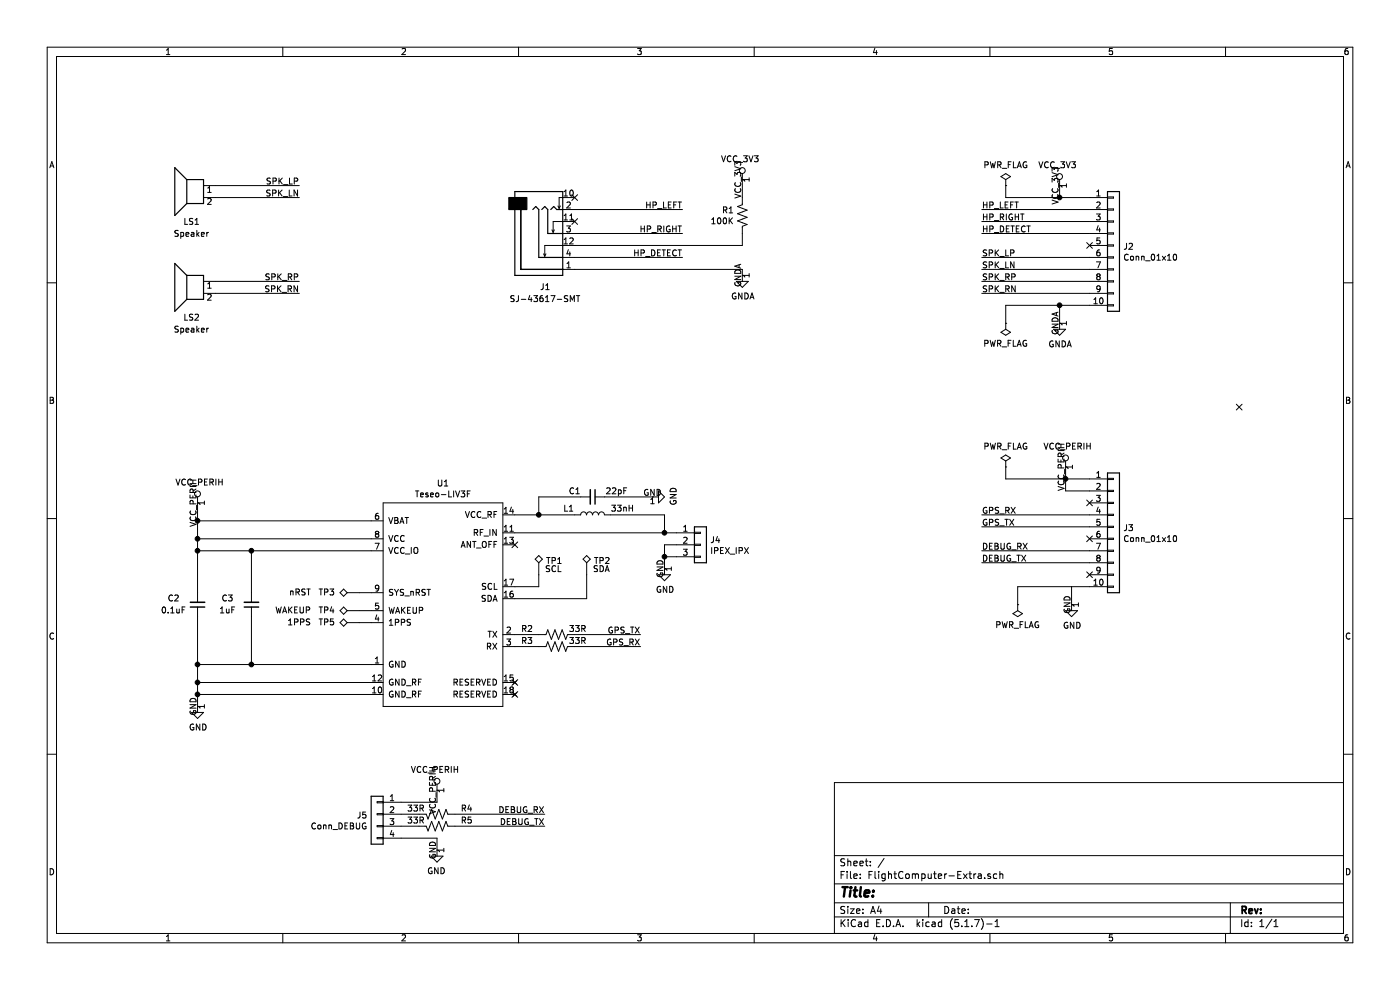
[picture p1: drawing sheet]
EESchema Schematic File Version 4
EELAYER 30 0
EELAYER END
$Descr A4 11693 8268
encoding utf-8
Sheet 1 1
Title ""
Date ""
Rev ""
Comp ""
Comment1 ""
Comment2 ""
Comment3 ""
Comment4 ""
$EndDescr
$Comp
L power:GND #PWR012
U 1 1
P 3650 7100
F 0 "#PWR012" H 3650 6850 50  0001 C CNN
F 1 "GND" H 3655 6927 50  0000 C CNN
F 2 "" H 3650 7100 50  0001 C CNN
F 3 "" H 3650 7100 50  0001 C CNN
	1    3650 7100
	-1   0    0    -1  
$EndComp
Wire Wire Line
	3350 7000 3650 7000
Wire Wire Line
	3650 7000 3650 7100
Wire Wire Line
	3500 6800 3350 6800
Wire Wire Line
	3500 6900 3350 6900
Wire Wire Line
	4550 6800 3800 6800
Wire Wire Line
	3800 6900 4550 6900
$Comp
L Device:R_US R?
U 1 1
P 3650 6900
AR Path="/5F2A50C6/6018DFD8" Ref="R?"  Part="1" 
AR Path="/5F2A50D8/6018DFD8" Ref="R?"  Part="1" 
AR Path="/5F2A508D/6018DFD8" Ref="R?"  Part="1" 
AR Path="/6018DFD8" Ref="R5"  Part="1" 
F 0 "R5" V 3600 6600 50  0000 L CNN
F 1 "33R" V 3600 7000 50  0000 L CNN
F 2 "FlightComputer_Library:R_0402_1005Metric_Pad0.72x0.64mm_HandSolder" V 3690 6890 50  0001 C CNN
F 3 "~" H 3650 6900 50  0001 C CNN
	1    3650 6900
	0    -1   1    0   
$EndComp
$Comp
L Device:R_US R?
U 1 1
P 3650 6800
AR Path="/5F2A50C6/6018DFD2" Ref="R?"  Part="1" 
AR Path="/5F2A50D8/6018DFD2" Ref="R?"  Part="1" 
AR Path="/5F2A508D/6018DFD2" Ref="R?"  Part="1" 
AR Path="/6018DFD2" Ref="R4"  Part="1" 
F 0 "R4" V 3600 6500 50  0000 L CNN
F 1 "33R" V 3600 6900 50  0000 L CNN
F 2 "FlightComputer_Library:R_0402_1005Metric_Pad0.72x0.64mm_HandSolder" V 3690 6790 50  0001 C CNN
F 3 "~" H 3650 6800 50  0001 C CNN
	1    3650 6800
	0    -1   1    0   
$EndComp
Text Label 4550 6800 2    50   ~ 0
DEBUG_RX
Text Label 4550 6900 2    50   ~ 0
DEBUG_TX
Wire Wire Line
	3650 6700 3350 6700
Text Label 5700 2150 2    50   ~ 0
HP_DETECT
$Comp
L Device:R_US R?
U 1 1
P 6200 1800
AR Path="/5F2A50C6/5F372276" Ref="R?"  Part="1" 
AR Path="/5F2A50A6/5F372276" Ref="R?"  Part="1" 
AR Path="/5F372276" Ref="R1"  Part="1" 
F 0 "R1" H 6268 1846 50  0000 L CNN
F 1 "100K" H 6268 1755 50  0000 L CNN
F 2 "FlightComputer_Library:R_0402_1005Metric_Pad0.72x0.64mm_HandSolder" V 6240 1790 50  0001 C CNN
F 3 "~" H 6200 1800 50  0001 C CNN
	1    6200 1800
	-1   0    0    -1  
$EndComp
Wire Wire Line
	6200 1500 6200 1650
$Comp
L FlightComputer_Library:VCC_3V3 #PWR01
U 1 1
P 6200 1500
F 0 "#PWR01" H 6200 1350 50  0001 C CNN
F 1 "VCC_3V3" H 6217 1673 50  0000 C CNN
F 2 "" H 6200 1500 50  0001 C CNN
F 3 "" H 6200 1500 50  0001 C CNN
	1    6200 1500
	-1   0    0    -1  
$EndComp
Wire Wire Line
	4800 2050 6200 2050
Wire Wire Line
	6200 2050 6200 1950
Wire Wire Line
	5700 2150 4800 2150
$Comp
L FlightComputer_Library:SJ-43617-SMT J1
U 1 1
P 4550 1900
F 0 "J1" H 4600 2400 50  0000 R CNN
F 1 "SJ-43617-SMT" H 4850 2500 50  0000 R CNN
F 2 "FlightComputer_Library:SJ-43617-SMT" H 4600 1950 50  0001 C CNN
F 3 "" H 4600 1950 50  0001 C CNN
	1    4550 1900
	1    0    0    1   
$EndComp
NoConn ~ 4800 1650
NoConn ~ 4800 1850
$Comp
L power:GNDA #PWR03
U 1 1
P 6200 2300
F 0 "#PWR03" H 6200 2050 50  0001 C CNN
F 1 "GNDA" H 6205 2127 50  0000 C CNN
F 2 "" H 6200 2300 50  0001 C CNN
F 3 "" H 6200 2300 50  0001 C CNN
	1    6200 2300
	1    0    0    -1  
$EndComp
Wire Wire Line
	4800 2250 6200 2250
Wire Wire Line
	6200 2250 6200 2300
$Comp
L Device:Speaker LS1
U 1 1
P 1600 1550
F 0 "LS1" H 1600 1250 50  0000 C CNN
F 1 "Speaker" H 1600 1150 50  0000 C CNN
F 2 "FlightComputer_Library:SM150808-8" H 1600 1350 50  0001 C CNN
F 3 "~" H 1590 1500 50  0001 C CNN
	1    1600 1550
	-1   0    0    -1  
$EndComp
$Comp
L Device:Speaker LS2
U 1 1
P 1600 2350
F 0 "LS2" H 1600 2050 50  0000 C CNN
F 1 "Speaker" H 1600 1950 50  0000 C CNN
F 2 "FlightComputer_Library:SM150808-8" H 1600 2150 50  0001 C CNN
F 3 "~" H 1590 2300 50  0001 C CNN
	1    1600 2350
	-1   0    0    -1  
$EndComp
$Comp
L Connector_Generic:Conn_01x10 J2
U 1 1
P 9300 2050
F 0 "J2" H 9380 2042 50  0000 L CNN
F 1 "Conn_01x10" H 9380 1951 50  0000 L CNN
F 2 "Connector_PinHeader_2.54mm:PinHeader_1x10_P2.54mm_Vertical" H 9300 2050 50  0001 C CNN
F 3 "~" H 9300 2050 50  0001 C CNN
	1    9300 2050
	1    0    0    -1  
$EndComp
$Comp
L Connector_Generic:Conn_01x10 J3
U 1 1
P 9300 4400
F 0 "J3" H 9380 4392 50  0000 L CNN
F 1 "Conn_01x10" H 9380 4301 50  0000 L CNN
F 2 "Connector_PinHeader_2.54mm:PinHeader_1x10_P2.54mm_Vertical" H 9300 4400 50  0001 C CNN
F 3 "~" H 9300 4400 50  0001 C CNN
	1    9300 4400
	1    0    0    -1  
$EndComp
Wire Wire Line
	1800 1550 2500 1550
Wire Wire Line
	1800 1650 2500 1650
Wire Wire Line
	1800 2350 2500 2350
Wire Wire Line
	1800 2450 2500 2450
Text Label 2500 1550 2    50   ~ 0
SPK_LP
Text Label 2500 1650 2    50   ~ 0
SPK_LN
Text Label 2500 2350 2    50   ~ 0
SPK_RP
Text Label 2500 2450 2    50   ~ 0
SPK_RN
Wire Wire Line
	4800 1750 5700 1750
Wire Wire Line
	4800 1950 5700 1950
Text Label 5700 1750 2    50   ~ 0
HP_LEFT
Text Label 5700 1950 2    50   ~ 0
HP_RIGHT
$Comp
L power:GNDA #PWR04
U 1 1
P 8850 2700
F 0 "#PWR04" H 8850 2450 50  0001 C CNN
F 1 "GNDA" H 8855 2527 50  0000 C CNN
F 2 "" H 8850 2700 50  0001 C CNN
F 3 "" H 8850 2700 50  0001 C CNN
	1    8850 2700
	1    0    0    -1  
$EndComp
Wire Wire Line
	9100 2550 8850 2550
Wire Wire Line
	8850 2550 8850 2700
$Comp
L FlightComputer_Library:VCC_3V3 #PWR02
U 1 1
P 8850 1550
F 0 "#PWR02" H 8850 1400 50  0001 C CNN
F 1 "VCC_3V3" H 8867 1723 50  0000 C CNN
F 2 "" H 8850 1550 50  0001 C CNN
F 3 "" H 8850 1550 50  0001 C CNN
	1    8850 1550
	-1   0    0    -1  
$EndComp
Wire Wire Line
	8850 1550 8850 1650
Wire Wire Line
	8850 1650 9100 1650
Wire Wire Line
	9100 1750 8200 1750
Wire Wire Line
	9100 1850 8200 1850
Wire Wire Line
	9100 1950 8200 1950
Wire Wire Line
	9100 2150 8200 2150
Wire Wire Line
	9100 2250 8200 2250
Wire Wire Line
	9100 2350 8200 2350
Wire Wire Line
	9100 2450 8200 2450
Text Label 8200 2450 0    50   ~ 0
SPK_RN
Text Label 8200 2350 0    50   ~ 0
SPK_RP
Text Label 8200 2250 0    50   ~ 0
SPK_LN
Text Label 8200 2150 0    50   ~ 0
SPK_LP
Text Label 8200 1950 0    50   ~ 0
HP_DETECT
Text Label 8200 1850 0    50   ~ 0
HP_RIGHT
Text Label 8200 1750 0    50   ~ 0
HP_LEFT
$Comp
L FlightComputer_Library:VCC_PERIH #PWR05
U 1 1
P 8900 3900
F 0 "#PWR05" H 8900 3750 50  0001 C CNN
F 1 "VCC_PERIH" H 8917 4073 50  0000 C CNN
F 2 "" H 8900 3900 50  0001 C CNN
F 3 "" H 8900 3900 50  0001 C CNN
	1    8900 3900
	1    0    0    -1  
$EndComp
$Comp
L power:GND #PWR09
U 1 1
P 8950 5050
F 0 "#PWR09" H 8950 4800 50  0001 C CNN
F 1 "GND" H 8955 4877 50  0000 C CNN
F 2 "" H 8950 5050 50  0001 C CNN
F 3 "" H 8950 5050 50  0001 C CNN
	1    8950 5050
	1    0    0    -1  
$EndComp
Wire Wire Line
	8900 3900 8900 4000
Wire Wire Line
	8900 4000 9100 4000
Wire Wire Line
	9100 4100 8900 4100
Wire Wire Line
	8900 4100 8900 4000
Connection ~ 8900 4000
Wire Wire Line
	9100 4900 8950 4900
Wire Wire Line
	8950 4900 8950 5050
Wire Wire Line
	9100 4300 8200 4300
Wire Wire Line
	9100 4400 8200 4400
Wire Wire Line
	9100 4600 8200 4600
Wire Wire Line
	9100 4700 8200 4700
NoConn ~ 9100 4200
NoConn ~ 9100 4500
NoConn ~ 9100 4800
Text Label 8200 4300 0    50   ~ 0
GPS_RX
Text Label 8200 4400 0    50   ~ 0
GPS_TX
Text Label 8200 4600 0    50   ~ 0
DEBUG_RX
Text Label 8200 4700 0    50   ~ 0
DEBUG_TX
$Comp
L power:PWR_FLAG #FLG01
U 1 1
P 8400 1550
F 0 "#FLG01" H 8400 1625 50  0001 C CNN
F 1 "PWR_FLAG" H 8400 1723 50  0000 C CNN
F 2 "" H 8400 1550 50  0001 C CNN
F 3 "~" H 8400 1550 50  0001 C CNN
	1    8400 1550
	1    0    0    -1  
$EndComp
Wire Wire Line
	8400 1550 8400 1650
Wire Wire Line
	8400 1650 8850 1650
Connection ~ 8850 1650
$Comp
L power:PWR_FLAG #FLG03
U 1 1
P 8400 3900
F 0 "#FLG03" H 8400 3975 50  0001 C CNN
F 1 "PWR_FLAG" H 8400 4073 50  0000 C CNN
F 2 "" H 8400 3900 50  0001 C CNN
F 3 "~" H 8400 3900 50  0001 C CNN
	1    8400 3900
	1    0    0    -1  
$EndComp
Wire Wire Line
	8400 3900 8400 4000
Wire Wire Line
	8400 4000 8900 4000
$Comp
L power:PWR_FLAG #FLG02
U 1 1
P 8400 2700
F 0 "#FLG02" H 8400 2775 50  0001 C CNN
F 1 "PWR_FLAG" H 8400 2873 50  0000 C CNN
F 2 "" H 8400 2700 50  0001 C CNN
F 3 "~" H 8400 2700 50  0001 C CNN
	1    8400 2700
	-1   0    0    1   
$EndComp
Wire Wire Line
	8400 2700 8400 2550
Wire Wire Line
	8400 2550 8850 2550
Connection ~ 8850 2550
NoConn ~ 9100 2050
NoConn ~ 10350 3400
$Comp
L Connector:TestPoint_Alt TP2
U 1 1
P 4900 4800
F 0 "TP2" H 4958 4918 50  0000 L CNN
F 1 "SDA" H 4950 4850 50  0000 L CNN
F 2 "TestPoint:TestPoint_Pad_D1.0mm" H 5100 4800 50  0001 C CNN
F 3 "~" H 5100 4800 50  0001 C CNN
	1    4900 4800
	1    0    0    -1  
$EndComp
Wire Wire Line
	4900 5000 4900 4800
Wire Wire Line
	4300 5000 4900 5000
Wire Wire Line
	4500 4900 4500 4800
Wire Wire Line
	4300 4900 4500 4900
$Comp
L Connector:TestPoint_Alt TP1
U 1 1
P 4500 4800
F 0 "TP1" H 4558 4918 50  0000 L CNN
F 1 "SCL" H 4550 4850 50  0000 L CNN
F 2 "TestPoint:TestPoint_Pad_D1.0mm" H 4700 4800 50  0001 C CNN
F 3 "~" H 4700 4800 50  0001 C CNN
	1    4500 4800
	1    0    0    -1  
$EndComp
NoConn ~ 4300 5800
NoConn ~ 4300 5700
Wire Wire Line
	3000 4950 3100 4950
Wire Wire Line
	3100 5100 3000 5100
Wire Wire Line
	3000 5200 3100 5200
$Comp
L Connector:TestPoint_Alt TP?
U 1 1
P 3000 5200
AR Path="/5F5976A1/6007C6B4" Ref="TP?"  Part="1" 
AR Path="/5F2A508D/6007C6B4" Ref="TP?"  Part="1" 
AR Path="/6007C6B4" Ref="TP5"  Part="1" 
F 0 "TP5" V 3000 5400 50  0000 L CNN
F 1 "1PPS" V 3000 5600 50  0000 L CNN
F 2 "TestPoint:TestPoint_Pad_D1.0mm" H 3200 5200 50  0001 C CNN
F 3 "~" H 3200 5200 50  0001 C CNN
	1    3000 5200
	0    -1   -1   0   
$EndComp
$Comp
L Connector:TestPoint_Alt TP?
U 1 1
P 3000 5100
AR Path="/5F5976A1/6007C55B" Ref="TP?"  Part="1" 
AR Path="/5F2A508D/6007C55B" Ref="TP?"  Part="1" 
AR Path="/6007C55B" Ref="TP4"  Part="1" 
F 0 "TP4" V 3000 5300 50  0000 L CNN
F 1 "WAKEUP" V 3000 5500 50  0000 L CNN
F 2 "TestPoint:TestPoint_Pad_D1.0mm" H 3200 5100 50  0001 C CNN
F 3 "~" H 3200 5100 50  0001 C CNN
	1    3000 5100
	0    -1   -1   0   
$EndComp
$Comp
L Connector:TestPoint_Alt TP?
U 1 1
P 3000 4950
AR Path="/5F5976A1/6007C088" Ref="TP?"  Part="1" 
AR Path="/5F2A508D/6007C088" Ref="TP?"  Part="1" 
AR Path="/6007C088" Ref="TP3"  Part="1" 
F 0 "TP3" V 3000 5150 50  0000 L CNN
F 1 "nRST" V 3000 5350 50  0000 L CNN
F 2 "TestPoint:TestPoint_Pad_D1.0mm" H 3200 4950 50  0001 C CNN
F 3 "~" H 3200 4950 50  0001 C CNN
	1    3000 4950
	0    -1   -1   0   
$EndComp
NoConn ~ 4300 4550
Connection ~ 1650 4600
Wire Wire Line
	1650 4950 1650 4600
Connection ~ 1650 5550
Wire Wire Line
	1650 5150 1650 5550
$Comp
L Device:C_Small C2
U 1 1
P 1650 5050
F 0 "C2" H 1850 5000 50  0000 C CNN
F 1 "0.1uF" H 1850 5100 50  0000 C CNN
F 2 "FlightComputer_Library:C_0402_1005Metric_Pad0.74x0.62mm_HandSolder" H 1650 5050 50  0001 C CNN
F 3 "~" H 1650 5050 50  0001 C CNN
	1    1650 5050
	-1   0    0    1   
$EndComp
$Comp
L Connector_Generic:Conn_01x03 J4
U 1 1
P 5850 4550
F 0 "J4" H 5930 4592 50  0000 L CNN
F 1 "IPEX_IPX" H 5930 4501 50  0000 L CNN
F 2 "FlightComputer_Library:IPEX-IPX" H 5850 4550 50  0001 C CNN
F 3 "~" H 5850 4550 50  0001 C CNN
	1    5850 4550
	1    0    0    -1  
$EndComp
$Comp
L power:GND #PWR08
U 1 1
P 5550 4750
F 0 "#PWR08" H 5550 4500 50  0001 C CNN
F 1 "GND" H 5555 4577 50  0000 C CNN
F 2 "" H 5550 4750 50  0001 C CNN
F 3 "" H 5550 4750 50  0001 C CNN
	1    5550 4750
	1    0    0    -1  
$EndComp
Wire Wire Line
	5650 4650 5550 4650
Wire Wire Line
	5550 4650 5550 4750
Wire Wire Line
	5650 4550 5550 4550
Wire Wire Line
	5550 4550 5550 4650
Connection ~ 5550 4650
Wire Wire Line
	5650 4450 5550 4450
Wire Wire Line
	5550 4450 4300 4450
Wire Wire Line
	5050 4150 5450 4150
$Comp
L power:GND #PWR06
U 1 1
P 5450 4150
F 0 "#PWR06" H 5450 3900 50  0001 C CNN
F 1 "GND" H 5455 3977 50  0000 C CNN
F 2 "" H 5450 4150 50  0001 C CNN
F 3 "" H 5450 4150 50  0001 C CNN
	1    5450 4150
	0    -1   -1   0   
$EndComp
Wire Wire Line
	4500 4300 4300 4300
Connection ~ 4500 4300
Wire Wire Line
	4500 4150 4850 4150
Wire Wire Line
	4500 4300 4500 4150
Wire Wire Line
	4800 4300 4500 4300
Connection ~ 5550 4450
Wire Wire Line
	5550 4300 5550 4450
Wire Wire Line
	5100 4300 5550 4300
$Comp
L Device:C_Small C1
U 1 1
P 4950 4150
F 0 "C1" V 4900 4000 50  0000 C CNN
F 1 "22pF" V 4900 4350 50  0000 C CNN
F 2 "FlightComputer_Library:C_0402_1005Metric_Pad0.74x0.62mm_HandSolder" H 4950 4150 50  0001 C CNN
F 3 "~" H 4950 4150 50  0001 C CNN
	1    4950 4150
	0    1    1    0   
$EndComp
$Comp
L Device:L L1
U 1 1
P 4950 4300
F 0 "L1" V 5000 4500 50  0000 C CNN
F 1 "33nH" V 5000 4050 50  0000 C CNN
F 2 "Inductor_SMD:L_0402_1005Metric" H 4950 4300 50  0001 C CNN
F 3 "~" H 4950 4300 50  0001 C CNN
	1    4950 4300
	0    -1   -1   0   
$EndComp
Wire Wire Line
	5350 5300 4800 5300
Wire Wire Line
	4800 5400 5350 5400
Text Label 5350 5300 2    50   ~ 0
GPS_TX
Text Label 5350 5400 2    50   ~ 0
GPS_RX
Wire Wire Line
	4300 5400 4500 5400
Wire Wire Line
	4300 5300 4500 5300
$Comp
L Device:R_US R?
U 1 1
P 4650 5300
AR Path="/5F2A50C6/6019B356" Ref="R?"  Part="1" 
AR Path="/5F2A50D8/6019B356" Ref="R?"  Part="1" 
AR Path="/5F2A508D/6019B356" Ref="R?"  Part="1" 
AR Path="/6019B356" Ref="R2"  Part="1" 
F 0 "R2" V 4600 5000 50  0000 L CNN
F 1 "33R" V 4600 5400 50  0000 L CNN
F 2 "FlightComputer_Library:R_0402_1005Metric_Pad0.72x0.64mm_HandSolder" V 4690 5290 50  0001 C CNN
F 3 "~" H 4650 5300 50  0001 C CNN
	1    4650 5300
	0    1    1    0   
$EndComp
$Comp
L Device:R_US R?
U 1 1
P 4650 5400
AR Path="/5F2A50C6/6019B350" Ref="R?"  Part="1" 
AR Path="/5F2A50D8/6019B350" Ref="R?"  Part="1" 
AR Path="/5F2A508D/6019B350" Ref="R?"  Part="1" 
AR Path="/6019B350" Ref="R3"  Part="1" 
F 0 "R3" V 4600 5100 50  0000 L CNN
F 1 "33R" V 4600 5500 50  0000 L CNN
F 2 "FlightComputer_Library:R_0402_1005Metric_Pad0.72x0.64mm_HandSolder" V 4690 5390 50  0001 C CNN
F 3 "~" H 4650 5400 50  0001 C CNN
	1    4650 5400
	0    1    1    0   
$EndComp
Wire Wire Line
	3650 6600 3650 6700
Wire Wire Line
	1650 5800 1650 5700
Connection ~ 1650 5800
Wire Wire Line
	3100 5800 1650 5800
Wire Wire Line
	1650 5700 1650 5550
Connection ~ 1650 5700
Wire Wire Line
	3100 5700 1650 5700
Wire Wire Line
	1650 5550 2100 5550
Wire Wire Line
	1650 5900 1650 5800
Wire Wire Line
	1650 4350 1650 4500
Connection ~ 1650 4350
Wire Wire Line
	3100 4350 1650 4350
Wire Wire Line
	1650 4500 1650 4600
Connection ~ 1650 4500
Wire Wire Line
	3100 4500 1650 4500
Wire Wire Line
	3100 4600 2100 4600
Wire Wire Line
	1650 4200 1650 4350
$Comp
L FlightComputer_Library:Teseo-LIV3F U1
U 1 1
P 3700 5050
AR Path="/60164E3E" Ref="U1"  Part="1" 
AR Path="/5F2A508D/60164E3E" Ref="U?"  Part="1" 
F 0 "U1" H 3700 6065 50  0000 C CNN
F 1 "Teseo-LIV3F" H 3700 5974 50  0000 C CNN
F 2 "FlightComputer_Library:Teseo-LIV3F" H 3700 5050 50  0001 C CNN
F 3 "" H 3700 5050 50  0001 C CNN
	1    3700 5050
	1    0    0    -1  
$EndComp
$Comp
L FlightComputer_Library:VCC_PERIH #PWR011
U 1 1
P 3650 6600
F 0 "#PWR011" H 3650 6450 50  0001 C CNN
F 1 "VCC_PERIH" H 3667 6773 50  0000 C CNN
F 2 "" H 3650 6600 50  0001 C CNN
F 3 "" H 3650 6600 50  0001 C CNN
	1    3650 6600
	-1   0    0    -1  
$EndComp
$Comp
L FlightComputer_Library:VCC_PERIH #PWR07
U 1 1
P 1650 4200
F 0 "#PWR07" H 1650 4050 50  0001 C CNN
F 1 "VCC_PERIH" H 1667 4373 50  0000 C CNN
F 2 "" H 1650 4200 50  0001 C CNN
F 3 "" H 1650 4200 50  0001 C CNN
	1    1650 4200
	1    0    0    -1  
$EndComp
$Comp
L power:GND #PWR010
U 1 1
P 1650 5900
F 0 "#PWR010" H 1650 5650 50  0001 C CNN
F 1 "GND" H 1655 5727 50  0000 C CNN
F 2 "" H 1650 5900 50  0001 C CNN
F 3 "" H 1650 5900 50  0001 C CNN
	1    1650 5900
	1    0    0    -1  
$EndComp
$Comp
L Connector_Generic:Conn_01x04 J5
U 1 1
P 3150 6800
F 0 "J5" H 3230 6792 50  0000 L CNN
F 1 "Conn_DEBUG" H 3230 6701 50  0000 L CNN
F 2 "Connector_Molex:Molex_SPOX_5268-04A_1x04_P2.50mm_Horizontal" H 3150 6800 50  0001 C CNN
F 3 "~" H 3150 6800 50  0001 C CNN
	1    3150 6800
	-1   0    0    -1  
$EndComp
$Comp
L power:PWR_FLAG #FLG0101
U 1 1
P 8500 5050
F 0 "#FLG0101" H 8500 5125 50  0001 C CNN
F 1 "PWR_FLAG" H 8500 5223 50  0000 C CNN
F 2 "" H 8500 5050 50  0001 C CNN
F 3 "~" H 8500 5050 50  0001 C CNN
	1    8500 5050
	-1   0    0    1   
$EndComp
Wire Wire Line
	8500 5050 8500 4900
Wire Wire Line
	8500 4900 8950 4900
$Comp
L Device:C_Small C3
U 1 1
P 2100 5050
F 0 "C3" H 2300 5000 50  0000 C CNN
F 1 "1uF" H 2300 5100 50  0000 C CNN
F 2 "FlightComputer_Library:C_0402_1005Metric_Pad0.74x0.62mm_HandSolder" H 2100 5050 50  0001 C CNN
F 3 "~" H 2100 5050 50  0001 C CNN
	1    2100 5050
	-1   0    0    1   
$EndComp
Wire Wire Line
	2100 4950 2100 4600
Connection ~ 2100 4600
Wire Wire Line
	2100 4600 1650 4600
Wire Wire Line
	2100 5150 2100 5550
Connection ~ 2100 5550
Wire Wire Line
	2100 5550 3100 5550
$EndSCHEMATC
